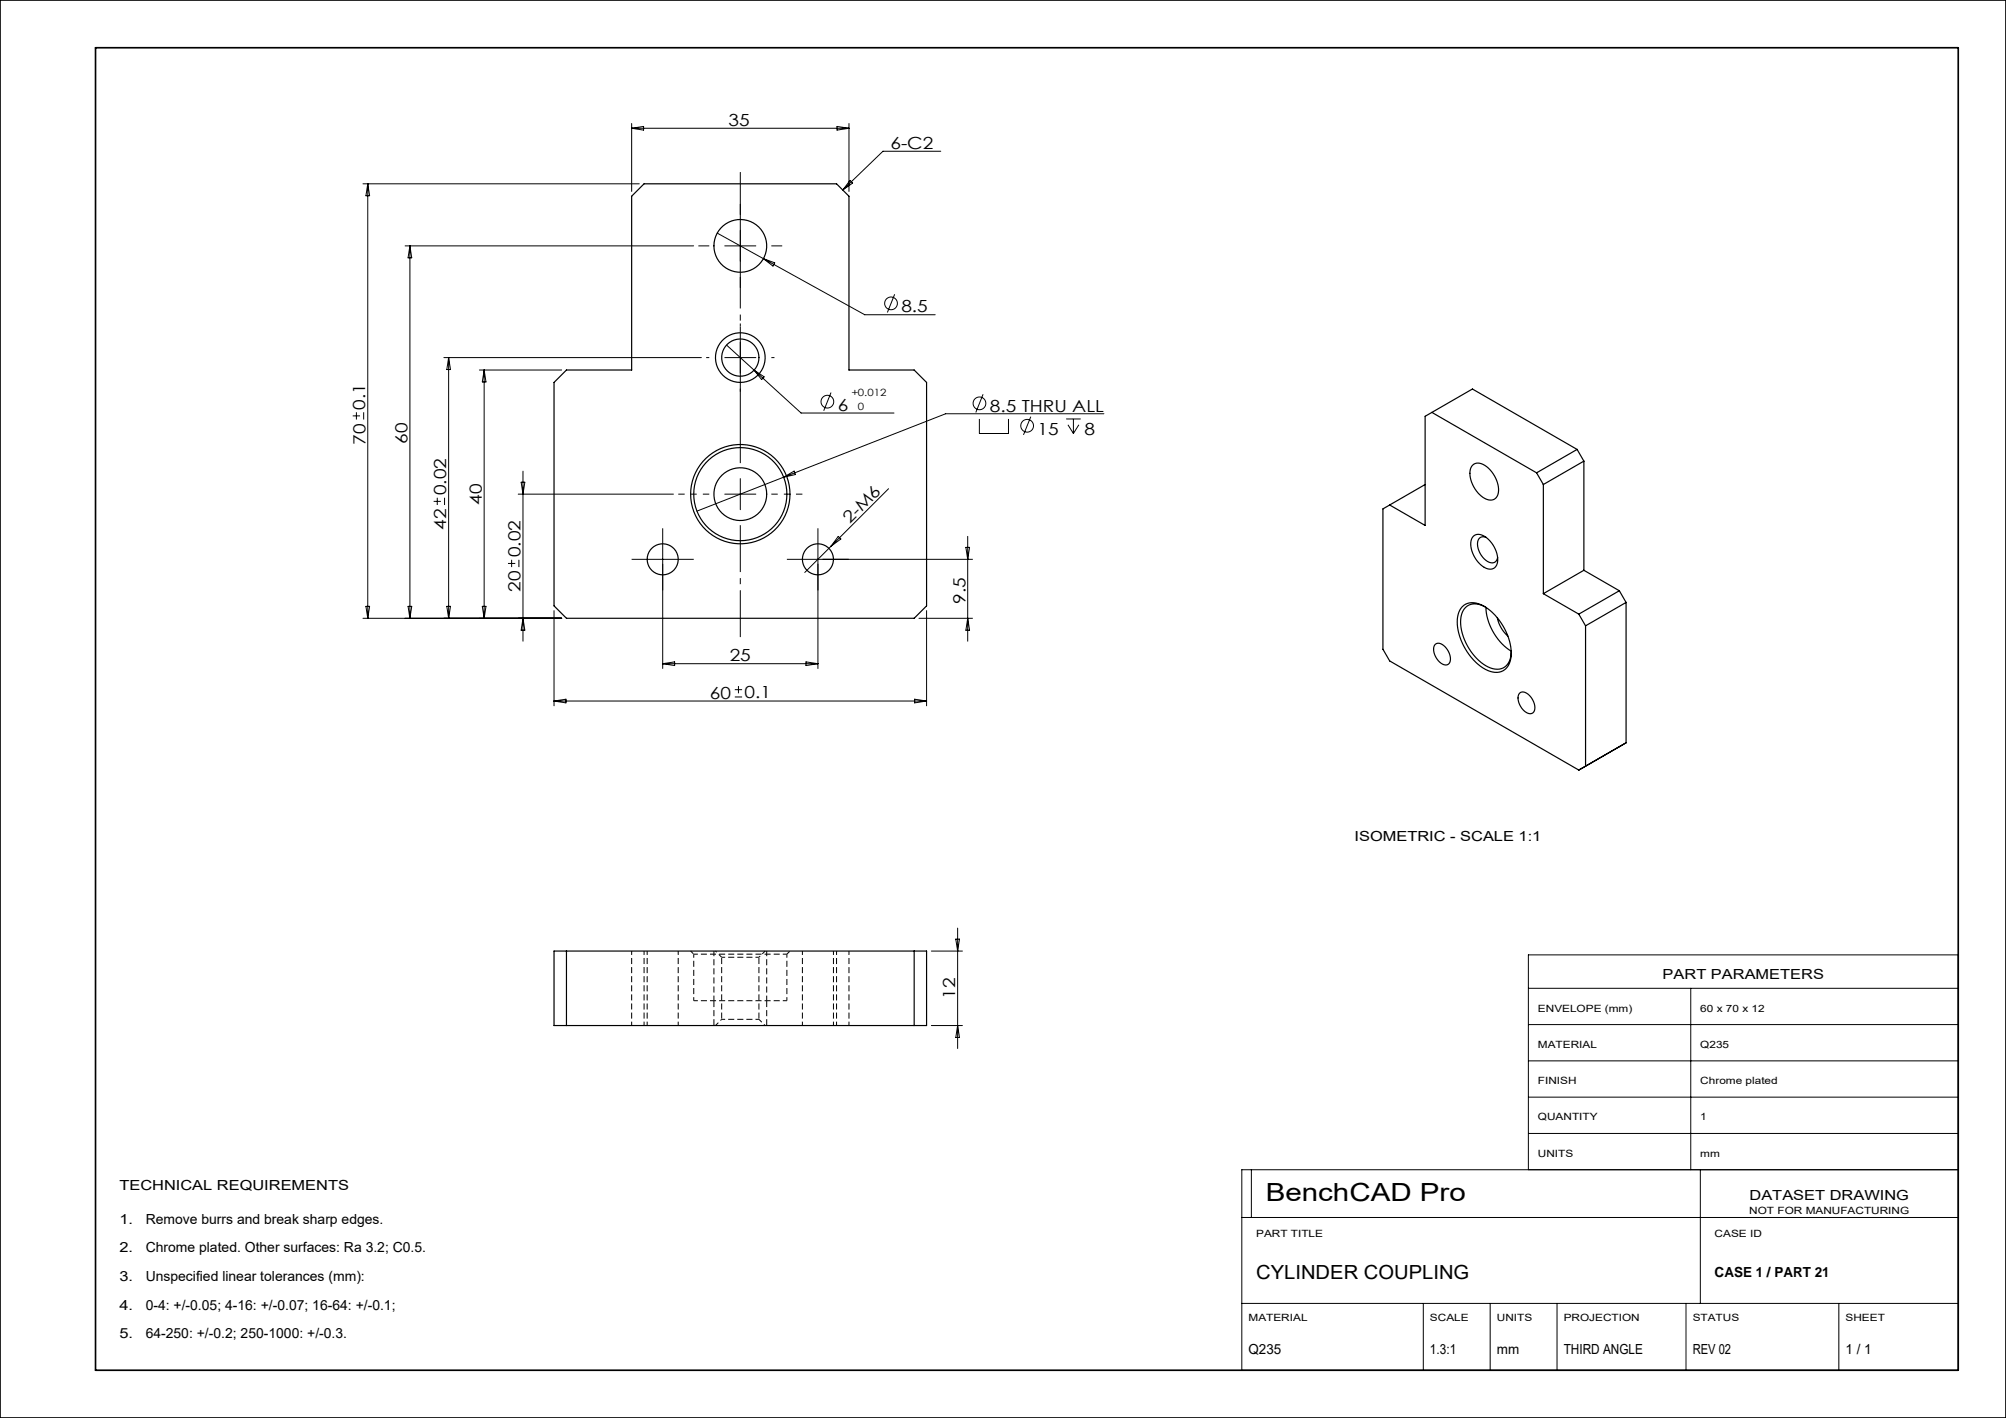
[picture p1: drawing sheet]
<svg xmlns="http://www.w3.org/2000/svg" width="420mm" height="297mm" viewBox="0 0 420 297" stroke-linecap="round" stroke-linejoin="round" font-family="sans-serif">
<g fill="none" stroke="#000" stroke-width=".25">
<path d="M132.3 41.1l2.6-2.6h40.3l2.5 2.6v36.4h13.7l2.6 2.6v46.8l-2.6 2.6h-72.8l-2.6-2.6v-46.8l2.6-2.6h13.7zM299.8 86.4l-1.4 .8v22.9l-7.4-4.3M299.8 86.4l21.9 12.6M299.8 86.4l8.5-4.9 21.9 12.6M308.3 97.4a2.35 2.35 0 0 1 3.3 .6 5.8 5.8 0 0 1 1.9 5.9 1.9 1.9 0 0 1-3 .3 6.1 6.1 0 0 1-2.5-6.2zM321.7 99l1.4 2.5M330.2 94.1l-8.5 4.9M330.2 94.1l1.4 2.5M331.6 96.6l-8.5 4.9M331.6 96.6v22.8M291 105.8l-1.5 .8v29.4l1.5 2.4 39.6 22.9M298.4 101.5l-7.4 4.3"/>
<path d="M308.4 112.4a2.28 2.28 0 0 1 3.2 .6 5.5 5.5 0 0 1 1.7 5.4 1.82 1.82 0 0 1-2.9 .2 5.7 5.7 0 0 1-2.3-5.7zM311.1 112.6a1.28 1.28 0 0 0-1.4 .1 1.28 1.28 0 0 0-.4 1.4 4.3 4.3 0 0 0 3 3.8l.7-.2 .4-.4 .2-.6M323.1 101.5v22.8M331.6 119.4l-8.5 4.9M331.6 119.4l7.4 4.3M300.5 135a1.5 1.5 0 0 1 2 .5 3.2 3.2 0 0 1 .9 3.5 1.35 1.35 0 0 1-2-.3 3 3 0 0 1-.9-3.7zM306.2 127.1a3.5 3.5 0 0 1 4.3-.2 12.1 12.1 0 0 1 5.8 11 3.2 3.2 0 0 1-4.8 2.5 11.9 11.9 0 0 1-6.3-11.2l.5-1.4zM310.9 127.1a3.1 3.1 0 0 0-4.7 1.2 9.6 9.6 0 0 0 2.1 8.6 6.8 6.8 0 0 0 5.6 3.2 3.2 3.2 0 0 0 2.5-3.5M311.1 127.2a11.7 11.7 0 0 0 5.3 9.2M313.5 129.4a7 7 0 0 0 2.2 3.8M323.1 124.3l7.5 4.3M330.6 128.6l1.4 2.5"/>
<path d="M332 131.1v29.4l-1.4 .8M339 123.7l-8.4 4.9M339 123.7l1.5 2.5M340.5 126.2l-8.5 4.9M340.5 126.2v29.4M318.2 145.2a1.5 1.5 0 0 1 2 .5 3.2 3.2 0 0 1 .9 3.5 1.35 1.35 0 0 1-2-.3 3 3 0 0 1-.9-3.7zM340.5 155.6l-1.5 .8M340.5 155.6l-9.9 5.7M116 199.2h78v15.6h-78zM118.6 199.2v15.6M191.4 199.2v15.6"/>
<circle cx="155" cy="51.5" r="5.5"/>
<circle cx="155" cy="74.9" r="3.9"/>
<circle cx="155" cy="74.9" r="5.2"/>
<circle cx="138.7" cy="117.1" r="3.3"/>
<circle cx="155" cy="103.5" r="5.5"/>
<circle cx="155" cy="103.5" r="10.4"/>
<circle cx="155" cy="103.5" r="9.8"/>
<circle cx="171.2" cy="117.1" r="3.3"/>
</g>
<path d="M145.3 199.9h19.5M164.8 209.6h-19.6" fill="none" stroke="#000" stroke-width=".21" stroke-dasharray="1.3 .6" stroke-dashoffset=".4" stroke-linecap="butt"/>
<g fill="none" stroke="#000" stroke-width=".21" stroke-dasharray="1.3 .6" stroke-dashoffset=".5" stroke-linecap="butt">
<path d="M132.3 199.2v15.6M134.9 199.2v15.6M135.5 199.2v15.6M144.6 199.2l.6 .7M145.3 199.9v9.7M164.8 199.9l.6-.7M168 199.2v15.6M177.8 199.2v15.6M142 214.8v-15.6M158.9 200.5h-7.8M158.9 213.5h-7.8M164.8 209.6v-9.7"/>
<path d="M174.5 214.8v-15.6M175.2 214.8v-15.6"/>
</g>
<path d="M149.5 209.6v5.2M151.1 200.5v13M158.9 213.5v-13M160.5 214.8v-5.2" fill="none" stroke="#000" stroke-width=".21" stroke-dasharray="1.3 .6" stroke-dashoffset="-.1" stroke-linecap="butt"/>
<path d="M149.8 199.2l1.3 1.3M151.1 213.5l-1.3 1.3M158.9 200.5l1.3-1.3M160.2 214.8l-1.3-1.3" fill="none" stroke="#000" stroke-width=".21" stroke-dasharray="1.3 .6" stroke-dashoffset=".9" stroke-linecap="butt"/>
<path d="M149.5 199.2v10.4M160.5 209.6v-10.4" fill="none" stroke="#000" stroke-width=".21" stroke-dasharray="1.3 .6" stroke-dashoffset=".2" stroke-linecap="butt"/>
<g fill="none" stroke="#000" stroke-width=".21">
<path d="M76 38.5h57.9M77 38.5v91M77 38.5l.4 2.5h-.8zM132.3 25.9v14.2M132.3 26.9h45.4M132.3 26.9l2.5-.4v.8zM175.3 26.5l2.4 .4-2.4 .4zM177.7 25.9v14.2M178 37.8l.5 .5-2.1 1.5zM197 31.7h-12.1l-8.5 8.1M84.8 51.5h60.4M85.8 51.5v78"/>
<path d="M85.8 51.5l.4 2.5h-.8zM150.2 48.8l9.6 5.4M151.7 51.5h6.6M155 48.2v6.6M159.8 54.2l21.3 11.7h14.7M159.8 54.2l2.4 .9-.4 .6zM92.9 74.9h53.9M93.9 74.9v54.6M93.9 74.9l.4 2.5h-.8zM100.4 77.5h17.2M101.4 77.5v52M101.4 77.5l.4 2.5h-.8z"/>
<path d="M151.7 74.9h6.6M152.1 72.3l15.6 14.2h19.5M155 71.6v6.6M157.9 77.5l2.1 1.4-.5 .6zM187.3 61.6l-1.5 3.8M73.9 87.1h1.5M74.6 86.3v1.6M76.1 86.3v1.6M109.5 98.7v35.6M164.1 99.9l2.2-1.2 .2 .7zM174 82.2l-1.5 3.8M205.1 87.7v3.1h6v-3.1"/>
<path d="M205.8 82.6l-1.5 3.8M215.8 87.3l-1.5 3.8M223.2 87.7h3.1M223.6 89l1.1 1.8M224.7 87.7v3.1M225.9 89l-1.2 1.8M231.1 86.7h-33.1l-52.1 20.4M90.8 105h1.5M91.6 104.3v1.5M93.1 104.3v1.5M106.4 118h1.5M107.1 117.3v1.5"/>
<path d="M108.5 103.5h32.5M108.6 117.3v1.5M109.1 101h.8l-.4 2.5zM135.5 117.2h6.5M138.8 113.9l-.1 26.1M151.7 103.5h6.6M155 100.2v6.6M171.3 113.9l-.1 26.1M175.5 112.4l.5 .5-2 1.5zM186 102.4l-17.5 17.5M202.2 114.6h.8l-.4 2.6zM202.6 112.3v22"/>
<path d="M203.6 117.2h-35.6M76 129.5h41.6M76.6 127h.8l-.4 2.5zM85.4 127h.8l-.4 2.5zM93.5 127h.8l-.4 2.5zM101 127h.8l-.4 2.5zM109.5 129.5l.4 2.5h-.8zM116 127.9v19.9M138.7 139h32.5M138.7 139l2.6-.4v.8zM168.8 138.6l2.4 .4-2.4 .4zM192.4 129.5h11.2"/>
<path d="M194 127.9v19.9M202.6 129.5l.4 2.5h-.8zM116 146.8h78M116 146.8l2.5-.4v.8zM153.8 146h1.6M153.8 144.5h1.6M154.6 143.7v1.5M191.5 146.4l2.5 .4-2.5 .4zM195 199.2h6.5M200.1 196.7h.8l-.4 2.5zM200.5 194.4v25.2M195 214.8h6.5"/>
<path d="M200.5 214.8l.4 2.5h-.8zM320 207h90M320 214.6h90M354 207v38M320 222.2h90M320 229.8h90M320 237.4h90M260 255h150M262 245v10M320 245v-45h90v87h-150v-42h150M356 245v28M260 273h150"/>
<path d="M298 273v14M312 273v14M326 273v14M353 273v14M385 273v14"/>
<circle cx="186.6" cy="63.5" r="1.33"/>
<circle cx="173.2" cy="84.1" r="1.33"/>
<circle cx="205.1" cy="84.5" r="1.33"/>
<circle cx="215.1" cy="89.2" r="1.33"/>
</g>
<g fill="none" stroke="#000" stroke-width=".21" stroke-dasharray="30.5 1.3 1.3 1.3" stroke-linecap="butt">
<path d="M148.5 51.5h-2.3M155 45v-2.3M155 58v2.3M161.5 51.5h2.3M148.5 74.9h-.6M155 68.4v-.7M161.5 74.9h.6M155 81.4v.7M135.5 117.2h-3.3M138.8 113.9v-3.3M142 117.2h3.3M168 117.2h-3.3"/>
<path d="M171.3 113.9v-3.3M174.5 117.2h3.3M138.8 120.4v3.3M171.3 120.4v3.3"/>
</g>
<path d="M155 97v-61" fill="none" stroke="#000" stroke-width=".21" stroke-dasharray="30.5 1.3 1.3 1.3" stroke-dashoffset="1.9" stroke-linecap="butt"/>
<path d="M148.5 103.5h-6.5M161.5 103.5h6.5" fill="none" stroke="#000" stroke-width=".21" stroke-dasharray="30.5 1.3 1.3 1.3" stroke-dashoffset="29.1" stroke-linecap="butt"/>
<path d="M155 110v23.4" fill="none" stroke="#000" stroke-width=".21" stroke-dasharray="30.5 1.3 1.3 1.3" stroke-dashoffset="20.7" stroke-linecap="butt"/>
<path d="M0 0h420v297h-420zM20 10h390v277h-390z" fill="none" stroke="#000" stroke-width=".35"/>
<text font-size="5.2" x="265" y="251.6">BenchCAD Pro</text>
<text font-size="4.1" x="263" y="267.9">CYLINDER COUPLING</text>
<g font-size="3.5">
<text x="152.5" y="26.4">35</text>
<text x="186.5" y="31.2">6-C2</text>
<text x="188.7" y="65.4">8.5</text>
<text x="76.5" y="85.8" transform="rotate(-90 76.5 85.8)">0.1</text>
<text x="175.4" y="86">6</text>
<text x="207.3" y="86.3">8.5 THRU ALL</text>
<text x="76.5" y="93.1" transform="rotate(-90 76.5 93.1)">70</text>
<text x="85.3" y="93" transform="rotate(-90 85.3 93)">60</text>
<text x="217.3" y="91">15</text>
<text x="227.1" y="91">8</text>
<text x="93.4" y="103.7" transform="rotate(-90 93.4 103.7)">0.02</text>
<text x="100.9" y="105.7" transform="rotate(-90 100.9 105.7)">40</text>
<text x="93.4" y="111" transform="rotate(-90 93.4 111)">42</text>
<text x="177.9" y="109.8" transform="rotate(-45 177.9 109.8)">2-M6</text>
<text x="109" y="116.7" transform="rotate(-90 109 116.7)">0.02</text>
<text x="109" y="124" transform="rotate(-90 109 124)">20</text>
<text x="202.1" y="126.4" transform="rotate(-90 202.1 126.4)">9.5</text>
<text x="152.8" y="138.5">25</text>
<text x="148.6" y="146.3">60</text>
<text x="155.9" y="146.3">0.1</text>
<text x="200" y="209.2" transform="rotate(-90 200 209.2)">12</text>
</g>
<g font-size="2.9">
<text x="283.6" y="176.1">ISOMETRIC - SCALE 1:1</text>
<text x="348.1" y="205.1">PART PARAMETERS</text>
<text x="25" y="249.3">TECHNICAL REQUIREMENTS</text>
<text x="366.3" y="251.4">DATASET DRAWING</text>
<text x="25" y="256.3">1.</text>
<text x="30.5" y="256.3">Remove burrs and break sharp edges.</text>
<text x="25" y="262.3">2.</text>
<text x="30.5" y="262.3">Chrome plated. Other surfaces: Ra 3.2; C0.5.</text>
<text x="25" y="268.3">3.</text>
<text x="30.5" y="268.3">Unspecified linear tolerances (mm):</text>
<text x="359" y="267.5">CASE 1 / PART 21</text>
<text x="25" y="274.3">4.</text>
<text x="30.5" y="274.3">0-4: +/-0.05; 4-16: +/-0.07; 16-64: +/-0.1;</text>
<text x="25" y="280.3">5.</text>
<text x="30.5" y="280.3">64-250: +/-0.2; 250-1000: +/-0.3.</text>
<text x="261.4" y="283.5">Q235</text>
<text x="299.4" y="283.5">1.3:1</text>
<text x="313.4" y="283.5">mm</text>
<text x="327.4" y="283.5">THIRD ANGLE</text>
<text x="354.4" y="283.5">REV 02</text>
<text x="386.4" y="283.5">1 / 1</text>
</g>
<g font-size="2.1">
<text x="178.2" y="83">+0.012</text>
<text x="179.6" y="85.9">0</text>
<text x="322" y="211.9">ENVELOPE (mm)</text>
<text x="356" y="211.9">60 x 70 x 12</text>
<text x="322" y="219.5">MATERIAL</text>
<text x="356" y="219.5">Q235</text>
<text x="322" y="227.1">FINISH</text>
<text x="356" y="227.1">Chrome plated</text>
<text x="322" y="234.7">QUANTITY</text>
<text x="356" y="234.7">1</text>
<text x="322" y="242.3">UNITS</text>
<text x="356" y="242.3">mm</text>
<text x="366.2" y="254.2">NOT FOR MANUFACTURING</text>
<text x="263" y="259.1">PART TITLE</text>
<text x="359" y="259.1">CASE ID</text>
<text x="261.4" y="276.6">MATERIAL</text>
<text x="299.4" y="276.6">SCALE</text>
<text x="313.4" y="276.6">UNITS</text>
<text x="327.4" y="276.6">PROJECTION</text>
<text x="354.4" y="276.6">STATUS</text>
<text x="386.4" y="276.6">SHEET</text>
</g>
</svg>
